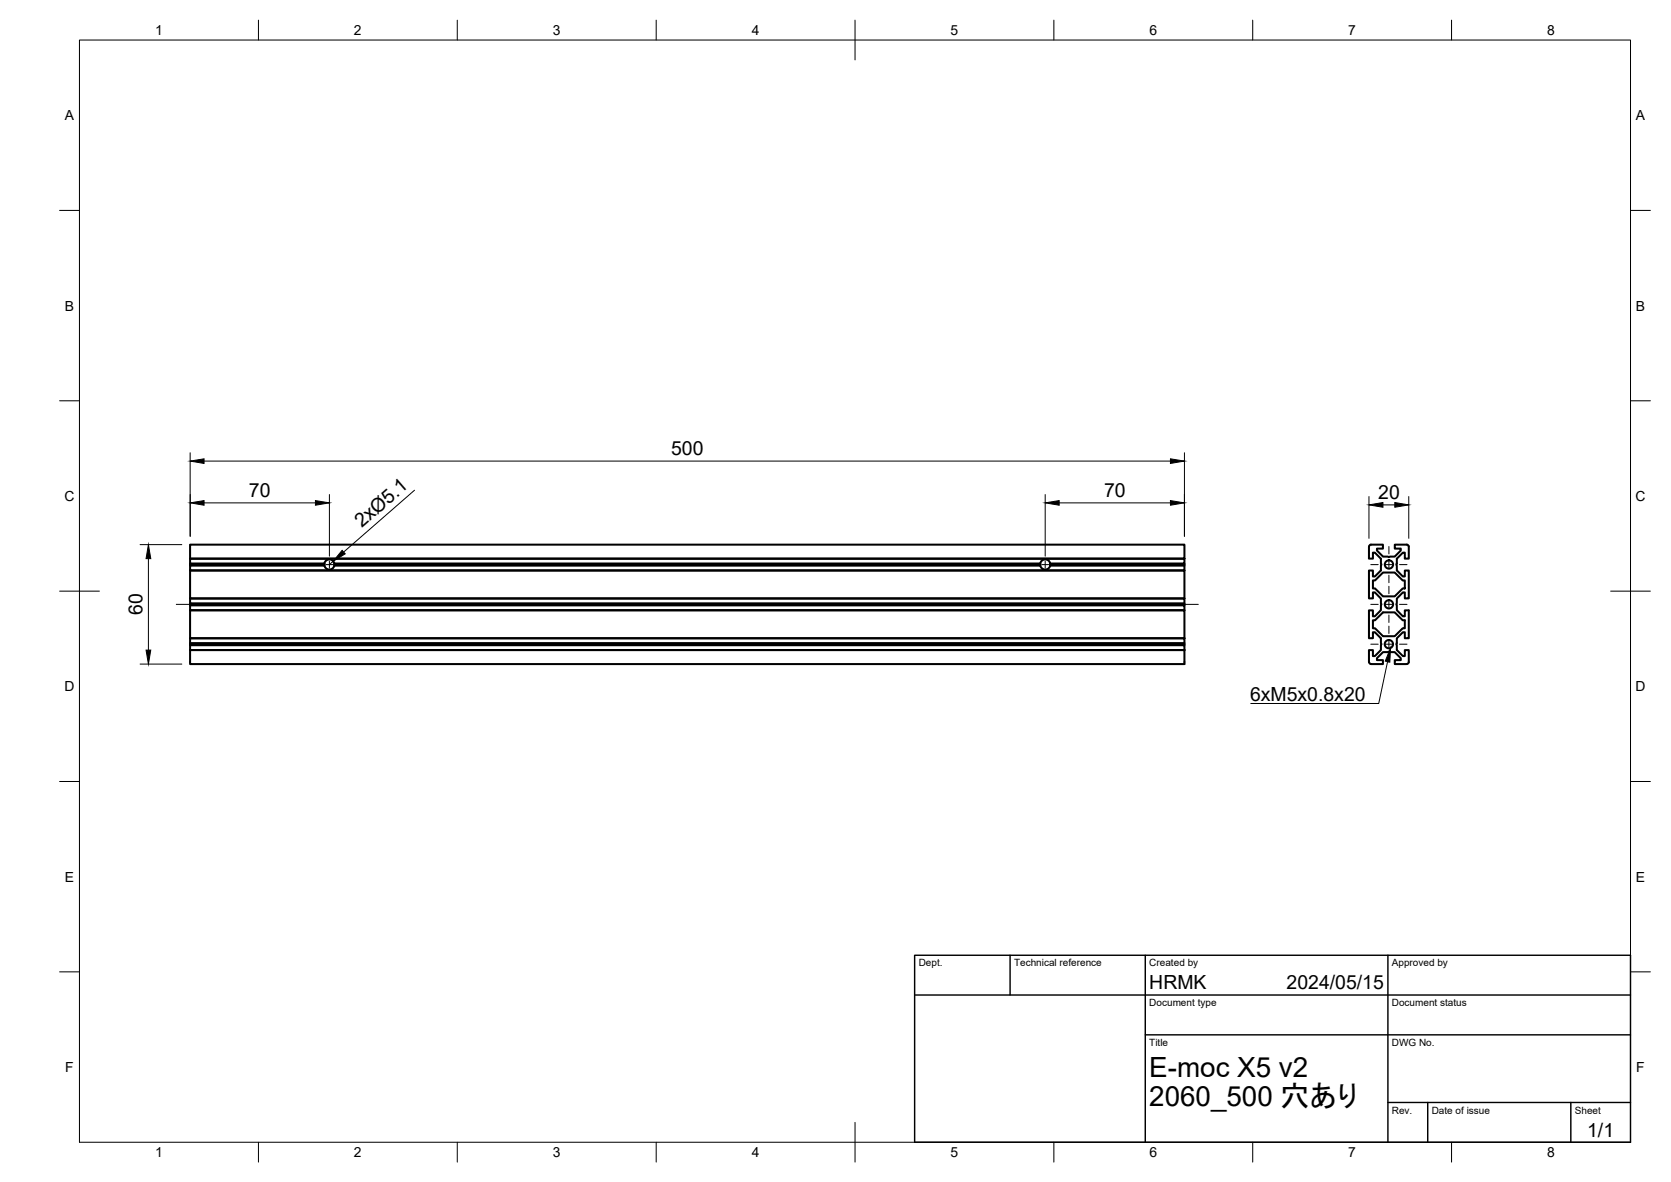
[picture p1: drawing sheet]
<svg xmlns="http://www.w3.org/2000/svg" width="420mm" height="297mm" viewBox="0 0 420 297" stroke-linecap="round" stroke-linejoin="round" font-family="sans-serif">
<!-- layer: Visible -->
<g fill="none" stroke="#000" stroke-width=".51">
<path d="M344.3 137.1l.4-.2h3v1h-1.5v.5l1.5 1.5 1.5 .1 1.5-.1 1.5-1.5v-.5h-1.5v-1h3l.5 .2v3.3h-1v-1.5h-.5l-1.5 1.5-.1 1.5 .1 1.4 1.5 1.6h.5v-1.5h1v7h-1v-1.5h-.5l-1.5 1.5-.1 1.5 .1 1.4 1.5 1.6h.5v-1.5h1v7h-1v-1.5h-.5l-1.5 1.5-.1 1.5 .1 1.5 1.5 1.5h.5v-1.5h1v3l-.2 .4-3.3 .1v-1h1.5v-.5l-1.5-1.5-1.5-.2-1.5 .2-1.5 1.5v.5h1.5v1h-3l-.4-.3-.1-3.2h1v1.5h.5l1.5-1.5 .2-1.5-.2-1.5-1.5-1.5h-.5v1.5h-1v-7h1v1.5h.5l1.5-1.6 .2-1.4-.2-1.5-1.5-1.5h-.5v1.5h-1v-7h1v1.5h.5l1.5-1.6 .2-1.4-.2-1.5-1.5-1.5h-.5v1.5h-1zM47.8 143.3l250 .1v7M47.8 143.4v7h250M47.8 150.4h250v1.2M47.8 150.4v1.2h250v.3M47.8 151.6v.3h250v.2M47.8 151.9v.2h250v1.2M47.8 152.1v1.2l250 .1M47.8 140.4h.1M47.8 141.6v.3M47.8 153.3v.1M81.5 141.9h-33.7v.2"/>
<path d="M81.5 141.9l.1 .2M81.6 141.6h-33.8v-1.2h250v1.2h-33.7M81.6 142.1h-33.8v1.2h250v-1.2M81.6 141.6l-.1 .3M84.1 141.6h177.5M84.1 142.1h177.5M84.1 141.6a1.28 1.28 0 0 0-1.3-1 1.28 1.28 0 0 0-1.2 1M84.1 141.6v.5M84.1 142.1a1.28 1.28 0 0 1-1.3 1 1.28 1.28 0 0 1-1.2-1M84.1 141.9h177.4M261.5 141.9l.1 .2M261.6 141.6l-.1 .3"/>
<path d="M264.1 141.6a1.28 1.28 0 0 0-1.3-1 1.28 1.28 0 0 0-1.2 1M264.1 141.6v.3M264.1 142.1a1.28 1.28 0 0 1-1.3 1 1.28 1.28 0 0 1-1.2-1M264.1 141.9v.2M297.8 141.6v.3h-33.7M297.8 141.9v.2h-33.7M297.8 140.4v-3.5h-250v3.5h250M297.8 143.3v.1M345.2 155.9h.5l2-2h3l2 2h.5v2h-.5l-2 2h-3l-2-2h-.5zM345.2 145.9h.5l2-2h3l2 2h.5v2h-.5l-2 2h-3l-2-2h-.5zM47.8 162.1h250v1.3h-250zM47.8 162.1v-.2h250v.2"/>
<path d="M47.8 161.9v-.3h250v.3M47.8 160.4h250v1.2M47.8 163.4h250v3.5h-250zM47.8 160.4v1.2M297.8 160.4v-7h-250v7h250M297.8 163.4h.1"/>
<circle cx="349.2" cy="141.9" r="1.05"/>
<circle cx="349.2" cy="151.9" r="1.05"/>
<circle cx="349.2" cy="161.9" r="1.05"/>
</g>
<!-- layer: BORDER -->
<g fill="none" stroke="#000" stroke-width=".25">
<path d="M20 10.1h390v276.9h-390zM65 5.1v5M115 5.1v5M165 5.1v5M215 5.1v10M265 5.1v5M315 5.1v5M365 5.1v5M15 52.9h5M410 52.9h5M15 100.7h5M410 100.7h5"/>
<path d="M15 148.6h10M405 148.6h10M15 196.4h5M410 196.4h5M15 244.2h5M410 244.2h5M65 287v5M115 287v5M165 287v5M215 282.1v9.9M265 287v5M315 287v5"/>
<path d="M365 287v5"/>
</g>
<!-- layer: TITLEBLOCK -->
<path d="M230 240.1h180v46.9h-180zM230 250h180M254 240.1v9.9M288 240.1v46.9M349 240.1v46.9M288 260.1h122M349 277.1h61M359 277.1v9.9M395 277.1v9.9" fill="none" stroke="#000" stroke-width=".36"/>
<!-- layer: FD_Dimensions -->
<g fill="none" stroke="#000" stroke-width=".25">
<path d="M47.8 113.8v21M51.3 115.9h243M297.8 113.8v21M35.2 136.9h10.5M51.3 126.4h28M82.8 124.3v15.5M104.2 123.2l-17.8 15.5M262.8 124.3v15.5M266.3 126.4h28M344.2 124.8v10.5M347.7 126.9h3M354.2 124.8v10.5"/>
<path d="M37.3 140.4v23M83.8 141l-1 .9M35.2 166.9h10.5"/>
</g>
<path d="M47.8 115.9l3.5-.6v1.2zM294.3 115.3l3.5 .6-3.5 .6zM47.8 126.4l3.5-.6v1.2zM79.3 125.8l3.5 .6-3.5 .6zM86 138.3l.8 .9-3 1.8zM262.8 126.4l3.5-.6v1.2zM294.3 125.8l3.5 .6-3.5 .6zM344.2 126.9l3.5-.6v1.2zM350.7 126.3l3.5 .6-3.5 .6zM37.3 136.9l.6 3.5h-1.2zM36.7 163.4h1.2l-.6 3.5z" fill="#000" stroke="#000" stroke-width=".25"/>
<!-- layer: Leaders -->
<path d="M349.6 162.8l-.1 3.6-1.2-.3z" fill="#000" stroke="#000" stroke-width=".25"/>
<path d="M348.9 166.3l-2.2 10.5h-32.2" fill="none" stroke="#000" stroke-width=".25"/>
<!-- layer: Smart Centers -->
<g fill="none" stroke="#000" stroke-width=".25">
<path d="M349.2 137.3v1.9M44.3 151.9h13.3M59.4 151.9h1.8M63 151.9h10.7M75.5 151.9h1.8M79.1 151.9h10.7M81.9 141.9h1.8M82.8 141v1.8M91.5 151.9h1.8M95.1 151.9h10.7M107.6 151.9h1.8M111.2 151.9h10.7"/>
<path d="M123.7 151.9h1.8M127.3 151.9h10.7M139.8 151.9h1.8M143.3 151.9h10.8M155.9 151.9h1.7M159.4 151.9h10.7M171.9 151.9h1.8M175.5 151.9h10.7M188 151.9h1.8M191.6 151.9h10.7M204.1 151.9h1.7M207.6 151.9h10.8"/>
<path d="M220.1 151.9h1.8M223.7 151.9h10.7M236.2 151.9h1.8M239.8 151.9h10.7M252.3 151.9h1.8M255.9 151.9h10.7M261.9 141.9h1.8M262.8 141v1.8M268.4 151.9h1.8M271.9 151.9h10.7M284.4 151.9h1.8M288 151.9h13.3"/>
<path d="M344.7 141.9h1.8M344.7 151.9h1.8M348.3 141.9h1.8M348.3 151.9h1.8M349.2 141v1.8M349.2 144.6v1.8M349.2 147.3v1.9M349.2 151v1.8M349.2 154.6v1.8M349.2 157.3v1.9M351.9 141.9h1.9M351.9 151.9h1.9"/>
<path d="M344.7 161.9h1.8M348.3 161.9h1.8M349.2 161v1.8M349.2 164.6v1.8M351.9 161.9h1.9"/>
</g>
<g font-size="7">
<text x="289" y="270.6">E-moc X5 v2</text>
<text x="289" y="278.1">2060_500 穴あり</text>
</g>
<g font-size="4.9">
<text x="168.7" y="114.4">500</text>
<text x="62.6" y="124.9">70</text>
<text x="277.6" y="124.9">70</text>
<text x="346.5" y="125.4">20</text>
<text x="91" y="132.7" transform="rotate(-41 91 132.7)">2xØ5.1</text>
<text x="35.9" y="154.6" transform="rotate(-90 35.9 154.6)">60</text>
<text x="314.3" y="176.1">6xM5x0.8x20</text>
<text x="289" y="248.5">HRMK</text>
<text x="323.5" y="248.5">2024/05/15</text>
<text x="399.1" y="285.7">1/1</text>
</g>
<g font-size="3.5">
<text x="39" y="8.8">1</text>
<text x="89" y="8.8">2</text>
<text x="139" y="8.8">3</text>
<text x="189" y="8.8">4</text>
<text x="239" y="8.8">5</text>
<text x="289" y="8.8">6</text>
<text x="339" y="8.8">7</text>
<text x="389" y="8.8">8</text>
<text x="16.3" y="30.2">A</text>
<text x="411.3" y="30.2">A</text>
<text x="16.3" y="78">B</text>
<text x="411.3" y="78">B</text>
<text x="16.2" y="125.9">C</text>
<text x="411.2" y="125.9">C</text>
<text x="16.2" y="173.7">D</text>
<text x="411.2" y="173.7">D</text>
<text x="16.3" y="221.6">E</text>
<text x="411.3" y="221.6">E</text>
<text x="16.4" y="269.4">F</text>
<text x="411.4" y="269.4">F</text>
<text x="39" y="290.8">1</text>
<text x="89" y="290.8">2</text>
<text x="139" y="290.8">3</text>
<text x="189" y="290.8">4</text>
<text x="239" y="290.8">5</text>
<text x="289" y="290.8">6</text>
<text x="339" y="290.8">7</text>
<text x="389" y="290.8">8</text>
</g>
<g font-size="2.5">
<text x="231" y="242.9">Dept.</text>
<text x="255" y="242.9">Technical reference</text>
<text x="289" y="242.9">Created by</text>
<text x="350" y="242.9">Approved by</text>
<text x="289" y="252.8">Document type</text>
<text x="350" y="252.8">Document status</text>
<text x="289" y="262.9">Title</text>
<text x="350" y="262.9">DWG No.</text>
<text x="350" y="279.9">Rev.</text>
<text x="360" y="279.9">Date of issue</text>
<text x="396" y="279.9">Sheet</text>
</g>
</svg>
